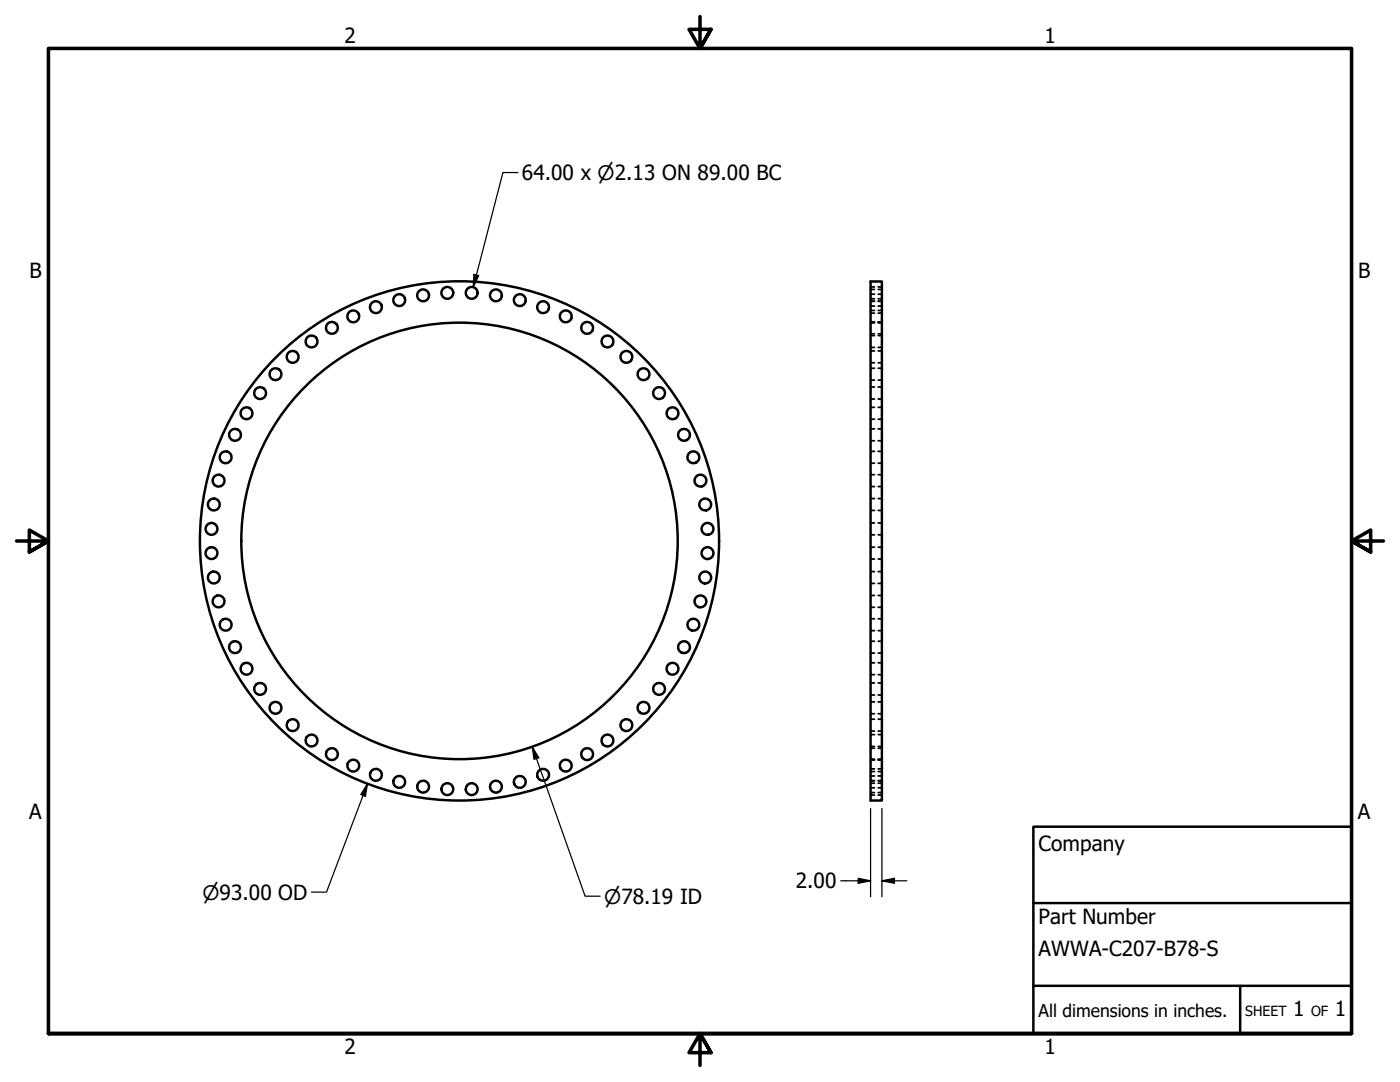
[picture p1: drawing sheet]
<svg xmlns="http://www.w3.org/2000/svg" width="279mm" height="216mm" viewBox="0 0 279 216" stroke-linecap="round" stroke-linejoin="round" font-family="sans-serif">
<!-- layer: Visible (ANSI) -->
<g fill="none" stroke="#000" stroke-width=".49">
<path d="M173.7 56.2h2.3v103.5h-2.3z"/>
<circle cx="79.7" cy="59.9" r="1.18"/>
<circle cx="84.4" cy="58.9" r="1.18"/>
<circle cx="89.3" cy="58.4" r="1.18"/>
<circle cx="94.1" cy="58.4" r="1.18"/>
<circle cx="99" cy="58.9" r="1.18"/>
<circle cx="103.7" cy="59.9" r="1.18"/>
<circle cx="51.9" cy="78.4" r="1.18"/>
<circle cx="55" cy="74.7" r="1.18"/>
<circle cx="58.4" cy="71.2" r="1.18"/>
<circle cx="62.2" cy="68.1" r="1.18"/>
<circle cx="66.2" cy="65.4" r="1.18"/>
<circle cx="70.5" cy="63.1" r="1.18"/>
<circle cx="75" cy="61.3" r="1.18"/>
<circle cx="108.4" cy="61.3" r="1.18"/>
<circle cx="112.9" cy="63.1" r="1.18"/>
<circle cx="117.2" cy="65.4" r="1.18"/>
<circle cx="121.2" cy="68.1" r="1.18"/>
<circle cx="125" cy="71.2" r="1.18"/>
<circle cx="128.4" cy="74.7" r="1.18"/>
<circle cx="131.5" cy="78.4" r="1.18"/>
<circle cx="43.6" cy="95.9" r="1.18"/>
<circle cx="45" cy="91.2" r="1.18"/>
<circle cx="46.9" cy="86.8" r="1.18"/>
<circle cx="49.2" cy="82.5" r="1.18"/>
<circle cx="134.2" cy="82.5" r="1.18"/>
<circle cx="136.5" cy="86.8" r="1.18"/>
<circle cx="138.4" cy="91.2" r="1.18"/>
<circle cx="139.8" cy="95.9" r="1.18"/>
<circle cx="42.2" cy="105.5" r="1.18"/>
<circle cx="42.2" cy="110.4" r="1.18"/>
<circle cx="42.7" cy="100.7" r="1.18"/>
<circle cx="42.7" cy="115.2" r="1.18"/>
<circle cx="43.6" cy="120" r="1.18"/>
<circle cx="91.7" cy="107.9" r="51.8"/>
<circle cx="91.7" cy="107.9" r="43.6"/>
<circle cx="139.8" cy="120" r="1.18"/>
<circle cx="140.7" cy="100.7" r="1.18"/>
<circle cx="140.7" cy="115.2" r="1.18"/>
<circle cx="141.2" cy="105.5" r="1.18"/>
<circle cx="141.2" cy="110.4" r="1.18"/>
<circle cx="45" cy="124.7" r="1.18"/>
<circle cx="46.9" cy="129.1" r="1.18"/>
<circle cx="49.2" cy="133.4" r="1.18"/>
<circle cx="51.9" cy="137.5" r="1.18"/>
<circle cx="131.5" cy="137.5" r="1.18"/>
<circle cx="134.2" cy="133.4" r="1.18"/>
<circle cx="136.5" cy="129.1" r="1.18"/>
<circle cx="138.4" cy="124.7" r="1.18"/>
<circle cx="55" cy="141.2" r="1.18"/>
<circle cx="58.4" cy="144.7" r="1.18"/>
<circle cx="62.2" cy="147.8" r="1.18"/>
<circle cx="66.2" cy="150.5" r="1.18"/>
<circle cx="70.5" cy="152.8" r="1.18"/>
<circle cx="75" cy="154.6" r="1.18"/>
<circle cx="79.7" cy="156" r="1.18"/>
<circle cx="84.4" cy="157" r="1.18"/>
<circle cx="89.3" cy="157.5" r="1.18"/>
<circle cx="94.1" cy="157.5" r="1.18"/>
<circle cx="99" cy="157" r="1.18"/>
<circle cx="103.7" cy="156" r="1.18"/>
<circle cx="108.4" cy="154.6" r="1.18"/>
<circle cx="112.9" cy="152.8" r="1.18"/>
<circle cx="117.2" cy="150.5" r="1.18"/>
<circle cx="121.2" cy="147.8" r="1.18"/>
<circle cx="125" cy="144.7" r="1.18"/>
<circle cx="128.4" cy="141.2" r="1.18"/>
</g>
<!-- layer: Hidden (ANSI) -->
<g fill="none" stroke="#000" stroke-width=".35">
<path d="M173.7 57.7h.8M173.7 58.7h.8M173.7 59.6h.8M173.7 57.3h.8M175.3 57.7h.7M175.3 58.7h.7M175.3 59.6h.7M175.3 57.3h.7M173.7 64.4h.8M173.7 60.1h.8M173.7 61.1h.8M173.7 62.5h.8"/>
<path d="M173.7 64.3h.8M173.7 61.9h.8M173.7 66.6h.8M173.7 64.2h.8M173.7 69.3h.8M173.7 67h.8M173.7 72.4h.8M173.7 70h.8M173.7 75.8h.8M173.7 73.5h.8M173.7 79.6h.8M173.7 77.2h.8"/>
<path d="M175.3 64.4h.7M175.3 60.1h.7M175.3 61.1h.7M175.3 62.5h.7M175.3 64.3h.7M175.3 61.9h.7M175.3 66.6h.7M175.3 64.2h.7M175.3 69.3h.7M175.3 67h.7M175.3 72.4h.7M175.3 70h.7"/>
<path d="M175.3 75.8h.7M175.3 73.5h.7M175.3 79.6h.7M175.3 77.2h.7M173.7 83.6h.8M173.7 81.3h.8M173.7 87.9h.8M173.7 85.6h.8M173.7 92.4h.8M173.7 90.1h.8M173.7 97.1h.8M173.7 94.7h.8"/>
<path d="M173.7 99.5h.8M175.3 83.6h.7M175.3 81.3h.7M175.3 87.9h.7M175.3 85.6h.7M175.3 92.4h.7M175.3 90.1h.7M175.3 97.1h.7M175.3 94.7h.7M175.3 99.5h.7M173.7 101.8h.8M173.7 106.7h.8"/>
<path d="M173.7 104.4h.8M173.7 111.5h.8M173.7 109.2h.8M173.7 116.4h.8M173.7 114.1h.8M173.7 118.8h.8M175.3 101.8h.7M175.3 106.7h.7M175.3 104.4h.7M175.3 111.5h.7M175.3 109.2h.7M175.3 116.4h.7"/>
<path d="M175.3 114.1h.7M175.3 118.8h.7M173.7 121.2h.8M173.7 125.8h.8M173.7 123.5h.8M173.7 130.3h.8M173.7 128h.8M173.7 134.6h.8M173.7 132.3h.8M173.7 138.7h.8M173.7 136.3h.8M175.3 121.2h.7"/>
<path d="M175.3 125.8h.7M175.3 123.5h.7M175.3 130.3h.7M175.3 128h.7M175.3 134.6h.7M175.3 132.3h.7M175.3 138.7h.7M175.3 136.3h.7M173.7 151.5h.8M173.7 142.4h.8M173.7 140.1h.8M173.7 145.9h.8"/>
<path d="M173.7 143.5h.8M173.7 148.9h.8M173.7 146.6h.8M173.7 151.7h.8M173.7 149.3h.8M173.7 154h.8M173.7 151.6h.8M173.7 155.8h.8M173.7 153.4h.8M173.7 157.2h.8M173.7 154.8h.8M173.7 158.2h.8"/>
<path d="M173.7 158.6h.8M173.7 156.3h.8M175.3 151.5h.7M175.3 142.4h.7M175.3 140.1h.7M175.3 145.9h.7M175.3 143.5h.7M175.3 148.9h.7M175.3 146.6h.7M175.3 151.7h.7M175.3 149.3h.7M175.3 154h.7"/>
<path d="M175.3 151.6h.7M175.3 155.8h.7M175.3 153.4h.7M175.3 157.2h.7M175.3 154.8h.7M175.3 158.2h.7M175.3 158.6h.7M175.3 156.3h.7"/>
</g>
<!-- layer: Border (ANSI) -->
<path d="M139.7 3.3v6.4l-2.2-3.8h4.4l-2.2 3.8 2.2-3.8M3.3 107.9h6.4l-3.8-2.1v4.3l3.8-2.2-3.8 2.2M276.1 107.9h-6.4l3.8-2.1v4.3l-3.8-2.2 3.8 2.2M9.7 206.2v-196.5h260v196.5h-260h260M141.9 210l-2.2-3.8 2.2 3.8h-4.4l2.2-3.8v6.4" fill="none" stroke="#000" stroke-width=".71"/>
<!-- layer: Title (ANSI) -->
<path d="M206.2 165h63.5v41.2h-63.5zM206.2 196.7h63.5M206.2 180.2h63.5M247.5 196.7v9.5" fill="none" stroke="#000" stroke-width=".49"/>
<!-- layer: Dimension (ANSI) -->
<path d="M103.4 34.4h-3l-6 22.9M94.6 54.8l.9 .2-1.1 2.3zM73.3 156.4l-.4 2.5-.9-.4zM73.3 156.4l-8.1 21.6h-3M106.2 149l1.3 2.2-.9 .3zM106.2 149l10.6 29.8h3M167.8 175.8h5.9M171.3 175.3l2.4 .5-2.4 .4zM173.7 161.3v17.6M176 175.8l2.5-.5v.9zM176 175.8h5M176 161.3v17.6" fill="none" stroke="#000" stroke-width=".25"/>
<g fill="#000">
<path d="M94.6 54.8l.9 .2-1.1 2.3z" fill-rule="evenodd"/>
<path d="M73.3 156.4l-.4 2.5-.9-.4z" fill-rule="evenodd"/>
<path d="M106.2 149l1.3 2.2-.9 .3z" fill-rule="evenodd"/>
<path d="M171.3 175.3l2.4 .5-2.4 .4z" fill-rule="evenodd"/>
<path d="M176 175.8l2.5-.5v.9z" fill-rule="evenodd"/>
</g>
<g font-size="4.2">
<text x="68.7" y="8.6">2</text>
<text x="208.4" y="8.6">1</text>
<text x="104.2" y="35.9">64.00 x ⌀2.13 ON 89.00 BC</text>
<text x="5.9" y="55.5">B</text>
<text x="271" y="55.5">B</text>
<text x="5.8" y="163.4">A</text>
<text x="271" y="163.4">A</text>
<text x="207.3" y="169.8">Company</text>
<text x="158.8" y="177.3">2.00</text>
<text x="207.3" y="184.4">Part Number</text>
<text x="207.3" y="190.7">AWWA-C207-B78-S</text>
<text x="258.1" y="202.8">1</text>
<text x="266.4" y="202.8">1</text>
<text x="68.7" y="210.3">2</text>
<text x="208.4" y="210.3">1</text>
</g>
<g font-size="4">
<text x="40.4" y="179.5">⌀93.00 OD</text>
<text x="120.6" y="180.3">⌀78.19 ID</text>
</g>
<text font-size="3.5" x="207.3" y="202.9">All dimensions in inches.</text>
<g font-size="2.8">
<text x="248.5" y="202.8">SHEET</text>
<text x="261.7" y="202.8">OF</text>
</g>
</svg>
